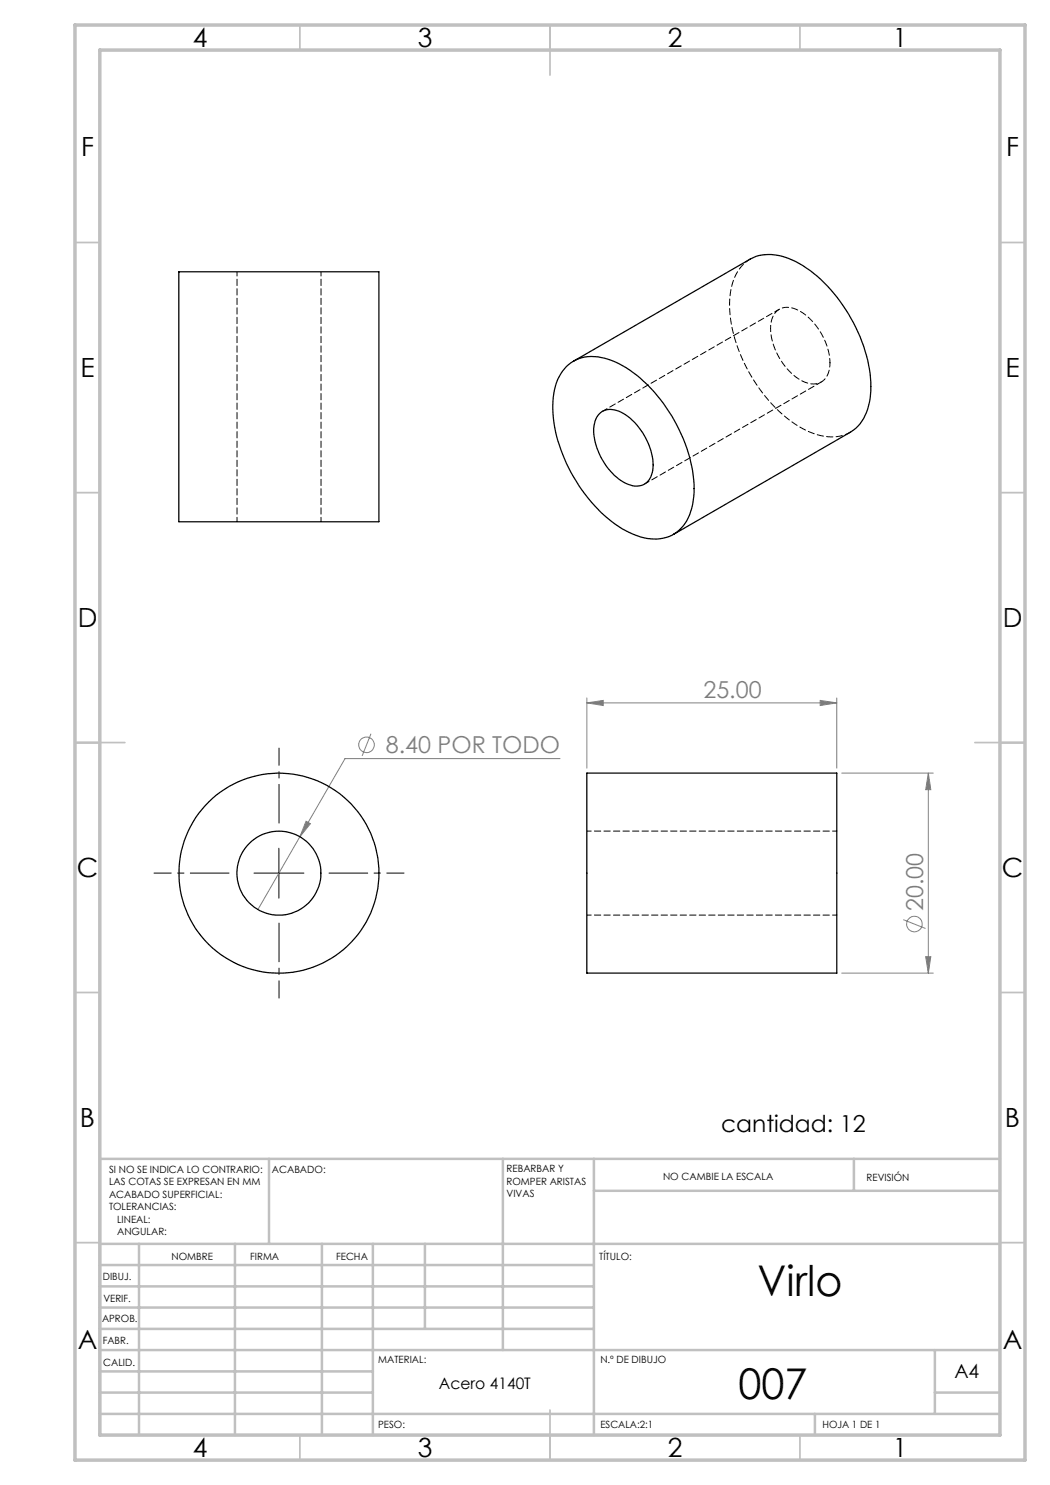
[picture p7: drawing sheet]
<svg xmlns="http://www.w3.org/2000/svg" width="210mm" height="297mm" viewBox="0 0 210 297" stroke-linecap="round" stroke-linejoin="round" font-family="sans-serif">
<g fill="none" stroke="#808080" stroke-width=".2">
<path d="M117.4 139.6v14M167.4 139.6v14M74.2 146.8l-1.8 4.4M112 151.7h-43l-9 15.7M117.4 140.6l3.2-.5v1zM117.4 140.6h50M164 140.1l3.4 .5-3.4 .5zM168.3 154.6h18.4M185.7 154.6l.5 3.3h-1.1zM185.7 154.6v40M60 167.4l-8.4 14.5M61.2 164.2l.9 .5-2.1 2.7z"/>
<path d="M168.3 194.6h18.4M180.7 183.9l4.4 1.8M185.1 191.3h1.1l-.5 3.3z"/>
<circle cx="73.3" cy="149" r="1.55"/>
<circle cx="182.9" cy="184.8" r="1.56"/>
</g>
<path d="M45.8 174.6h-15M55.8 164.6v-15M65.8 174.6h15M55.8 184.6v15" fill="none" stroke="#000" stroke-width=".2" stroke-dasharray="15.2 1.3 1.3 1.3" stroke-dashoffset="7.5"/>
<path d="M50.8 174.6h10M55.8 169.6v10" fill="none" stroke="#000" stroke-width=".2"/>
<g fill="none" stroke="#c0c0c0" stroke-width=".35">
<path d="M60 5v5M110 5v10M160 5v5M15 48.5h5M200 48.5h5M15 98.5h5M200 98.5h5M15 148.5h10M195 148.5h10M15 198.5h5M200 198.5h5M15 248.5h5"/>
<path d="M200 248.5h5M60 287v5M110 282v10M160 287v5"/>
</g>
<g fill="none" stroke="#c0c0c0" stroke-width=".5">
<path d="M53.8 231.8v17M100.6 231.8v38.2M118.8 231.8v55.2M118.8 238.2h81.2M170.8 231.8v6.4M200 231.8h-180v55.2M20 248.8h180M20 257.3h98.8M20 253h98.8M27.8 248.8v38.2M47 248.8v38.2M64.4 248.8v38.2"/>
<path d="M74.6 248.8v38.2M85 248.8v17M20 265.8h98.8M20 261.5h98.8M20 278.5h54.6M20 274.3h54.6M20 270h180M187 278.5h13M187 270v12.8M20 282.8h180M163 282.8v4.2"/>
</g>
<path d="M15 5h190v287h-190zM20 10h180v277h-180z" fill="none" stroke="#c0c0c0" stroke-width=".7"/>
<g fill="#808080">
<path d="M61.2 164.2l-1.2 3.2 2.1-2.7zM117.4 140.6l3.2-.5v1zM164 140.1l3.4 .5-3.4 .5z"/>
<path d="M185.7 154.6l.5 3.3h-1.1zM185.1 191.3h1.1l-.5 3.3z"/>
</g>
<g fill="none" stroke="#000" stroke-width=".25">
<path d="M35.8 54.4h40v49.9h-40zM113.3 73.3a7.8 7.8 0 0 1 8.3-1.4 24.7 24.7 0 0 1 12.2 10.5 28.5 28.5 0 0 1 4.9 16.9 9.4 9.4 0 0 1-3.8 7.4 9.1 9.1 0 0 1-9-.2 28.5 28.5 0 0 1-12.1-12.8 24.7 24.7 0 0 1-2.9-15.8 9.6 9.6 0 0 1 2.4-4.6zM114.7 72.2l35.3-20.4a9.2 9.2 0 0 1 8.4 .2 28 28 0 0 1 12.3 12.6 25.6 25.6 0 0 1 3.2 15.9 8.6 8.6 0 0 1-3.9 6l-35.3 20.4M119.9 82.8a3.8 3.8 0 0 1 4.8-.1 12.9 12.9 0 0 1 5.9 11.3 3.3 3.3 0 0 1-5 2.9 12.7 12.7 0 0 1-6.9-10.2 5.4 5.4 0 0 1 1.2-3.9zM117.4 154.6h50v40h-50z"/>
<circle cx="55.8" cy="174.6" r="8.4"/>
<circle cx="55.8" cy="174.6" r="20"/>
</g>
<path d="M47.4 54.3v50M166 72.6a12.8 12.8 0 0 0-6.9-10.8 3.3 3.3 0 0 0-4.9 2.9 12.6 12.6 0 0 0 6.8 11.7 3.3 3.3 0 0 0 4.9-2.8l.1-1M64.2 104.3v-50M167.4 166.2h-50M117.4 183h50" fill="none" stroke="#000" stroke-width=".2" stroke-dasharray="1.3 .6" stroke-dashoffset=".4"/>
<path d="M150.1 51.8a9.4 9.4 0 0 0-4.1 7.9 29.5 29.5 0 0 0 6.4 18.7 22.5 22.5 0 0 0 11.7 8.7 8 8 0 0 0 6-.7M155.9 61.9l-35.4 20.4M128.9 96.8l35.4-20.4" fill="none" stroke="#000" stroke-width=".2" stroke-dasharray="1.3 .6" stroke-dashoffset=".2"/>
<g font-size="8.5">
<text x="151.5" y="259.3">Virlo</text>
<text x="147.7" y="279.7">007</text>
</g>
<g font-size="5.3">
<text x="38.5" y="9.5">4</text>
<text x="83.5" y="9.5">3</text>
<text x="133.6" y="9.5">2</text>
<text x="178.6" y="9.5">1</text>
<text x="16.2" y="31.2">F</text>
<text x="201.2" y="31.2">F</text>
<text x="16.1" y="75.5">E</text>
<text x="201.1" y="75.5">E</text>
<text x="15.5" y="125.5">D</text>
<text x="200.5" y="125.5">D</text>
<text x="15.4" y="175.5">C</text>
<text x="200.4" y="175.5">C</text>
<text x="16" y="225.5">B</text>
<text x="201" y="225.5">B</text>
<text x="15.5" y="269.8">A</text>
<text x="200.5" y="269.8">A</text>
<text x="38.5" y="291.5">4</text>
<text x="83.5" y="291.5">3</text>
<text x="133.6" y="291.5">2</text>
<text x="178.6" y="291.5">1</text>
</g>
<g font-size="4.7" fill="#808080">
<text x="140.7" y="139.6">25.00</text>
<text x="77.2" y="150.7">8.40 POR TODO</text>
<text x="184.6" y="182.2" transform="rotate(-90 184.6 182.2)">20.00</text>
</g>
<text font-size="4.7" x="144.2" y="226.4">cantidad: 12</text>
<text font-size="3.9" x="190.9" y="275.5">A4</text>
<text font-size="3.2" x="87.8" y="277.9">Acero 4140T</text>
<g font-size="2">
<text x="21.8" y="234.6">SI NO SE INDICA LO CONTRARIO:</text>
<text x="21.8" y="237.1">LAS COTAS SE EXPRESAN EN MM</text>
<text x="21.8" y="239.6">ACABADO SUPERFICIAL:</text>
<text x="54.4" y="234.6">ACABADO:</text>
<text x="101.3" y="234.5">REBARBAR Y</text>
<text x="101.3" y="237">ROMPER ARISTAS</text>
<text x="101.3" y="239.5">VIVAS</text>
<text x="132.6" y="236">NO CAMBIE LA ESCALA</text>
<text x="173.3" y="236.2">REVISIÓN</text>
<text x="21.8" y="242.1">TOLERANCIAS:</text>
<text x="23.4" y="244.6">LINEAL:</text>
<text x="23.4" y="247.1">ANGULAR:</text>
<text x="34.3" y="252">NOMBRE</text>
<text x="50" y="251.9">FIRMA</text>
<text x="67.2" y="251.9">FECHA</text>
<text x="119.9" y="251.9">TÍTULO:</text>
<text x="20.6" y="256.1">DIBUJ.</text>
<text x="20.7" y="260.3">VERIF.</text>
<text x="20.4" y="264.4">APROB.</text>
<text x="20.5" y="268.8">FABR.</text>
<text x="20.7" y="273.1">CALID.</text>
<text x="75.6" y="272.5">MATERIAL:</text>
<text x="120.1" y="272.5">N.º DE DIBUJO</text>
<text x="75.6" y="285.5">PESO:</text>
<text x="120.1" y="285.6">ESCALA:2:1</text>
<text x="164.5" y="285.6">HOJA 1 DE 1</text>
</g>
</svg>
